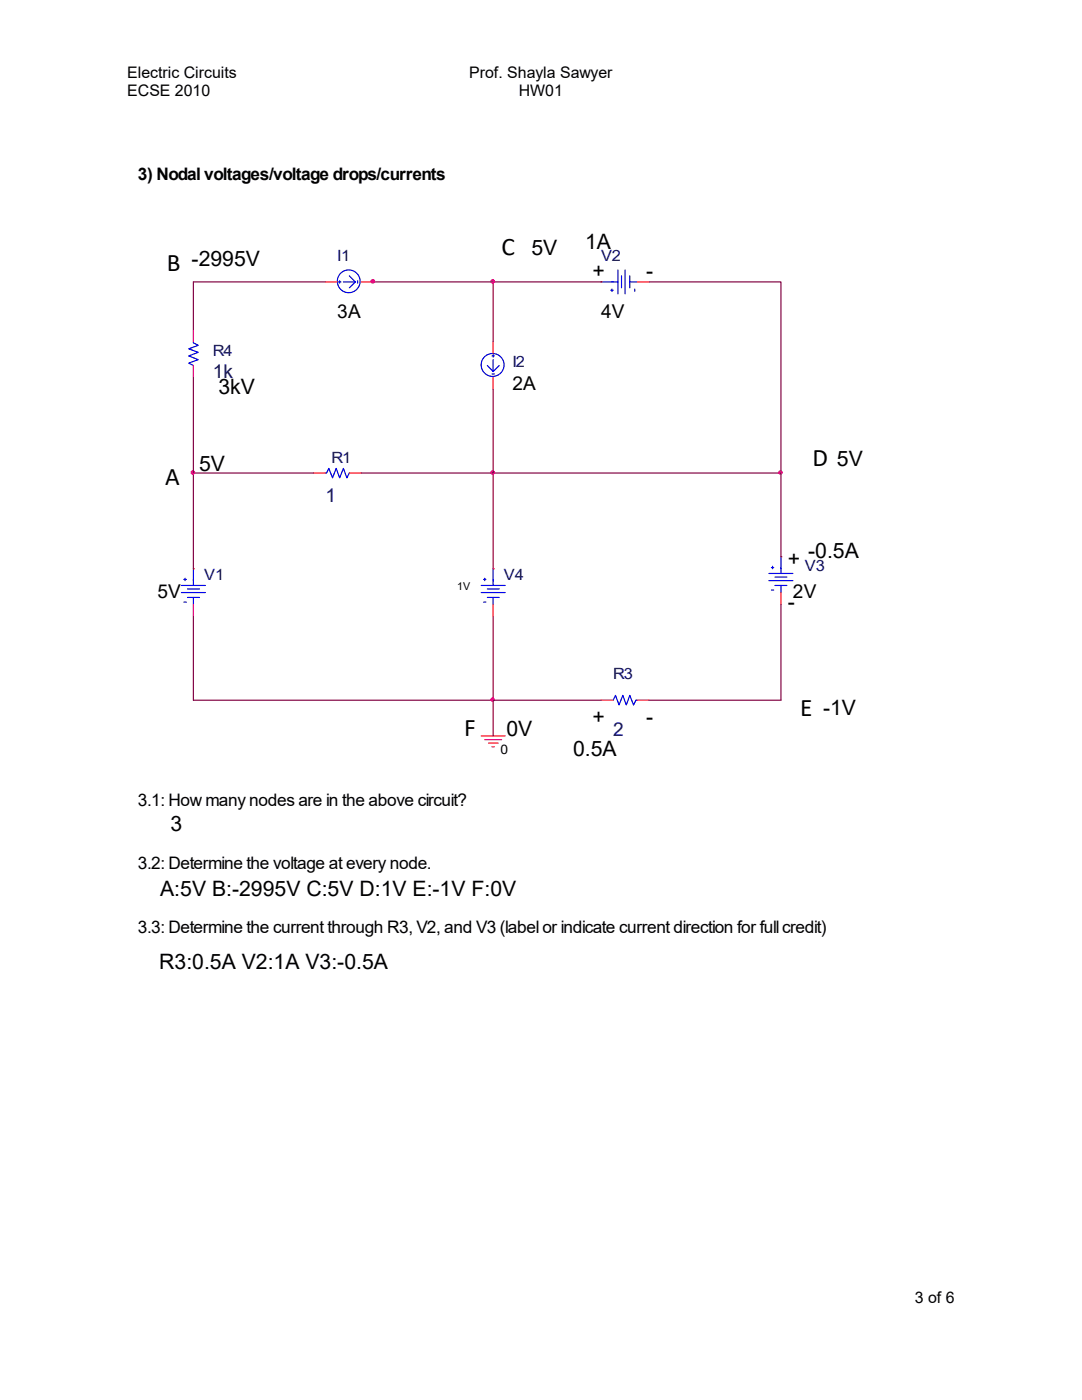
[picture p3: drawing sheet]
<svg xmlns="http://www.w3.org/2000/svg" width="216mm" height="279mm" viewBox="0 0 216 279" stroke-linecap="round" stroke-linejoin="round" font-family="sans-serif">
<path d="M29.9 44.5v108.4h139.4v-108.2h-139.7" fill="none" stroke="#fff" stroke-width=".79"/>
<g fill="none" stroke="#00f" stroke-width=".24">
<path d="M67.5 56.3h.6M67.8 56v.5M68.5 56.3h2.4l-1.2 1.1M69.7 55.1l1.2 1.2M71.4 56v.5M120 56.3h2.3M121.9 57.9h.4M122.1 56.3h1.2M122.1 57.7v.4M123.3 53.9v4.8M124 55.1v2.3M124.7 53.9v4.8"/>
<path d="M125.7 56.3h1.4M125.7 55.1v2.3M126.7 57.7v.4M38.6 68.2v.2l1 .5-1.9 .7 1.9 .7-1.9 .7 1.9 .8-1.9 .7 .9 .4M98.2 74.6h.4M98.2 71h.4M98.4 71.8v2.3l-1.2-1.2M98.4 70.8v.5M99.6 72.9l-1.2 1.2M64.9 94.4h.3l.4-.9 .8 1.9 .7-1.9 .7 1.9 .7-1.9 .7 1.9 .5-1M36.2 116.8h4.8M36.2 118.3h4.8"/>
<path d="M36.7 115.6h.5M36.9 115.4v.5M37.4 117.5h2.4M37.4 119.2h2.4M38.6 115.6v1.2M38.6 119.2v1.5M38.6 113.5v2.4M96 118.3h4.8M96 116.8h4.8M96.5 115.6h.5M96.7 115.4v.5M97.2 117.5h2.4"/>
<path d="M97.2 119.2h2.4M98.4 115.6v1.2M98.4 119.2v1.5M98.4 113.5v2.4M153.4 115.9h4.8M153.4 114.4h4.8M153.9 113.3h.5M153.9 117.8h.5M154.2 113v.5M154.6 115.2h2.4M154.6 116.8h2.4M155.8 113.3v1.1"/>
<path d="M155.8 116.8v1.5M155.8 111.1v2.4M36.7 120.2h.5M96.5 120.2h.5M122.3 139.7l.5-.9 .7 1.9 .8-1.9 .7 1.9 .7-1.9 .7 1.9 .5-1h.2"/>
<circle cx="69.6" cy="56.1" r="2.28"/>
<circle cx="98.3" cy="72.8" r="2.29"/>
</g>
<g fill="none" stroke="#f00" stroke-width=".24">
<path d="M64.9 56.3h2.4M72.1 56.3h2.4M120 56.3h.1M127.1 56.3h2.4M38.6 65.8v2.4M38.6 72.9v2.4M98.4 68.2v2.3M98.4 75.3v2.4M62.5 94.4h2.4M69.7 94.4h2.4M38.6 113.5h.1M98.4 113.5h.1"/>
<path d="M155.8 111.1h.1M155.8 118.3v2.4M38.6 120.7v2.3M98.4 120.7v2.3M120 139.7h2.3M127.1 139.7h2.4M96 146.9h4.8M96.7 147.6h3.4M97.5 148.3h1.9M98.2 149h.4"/>
</g>
<g fill="none" stroke="#800040" stroke-width=".24">
<path d="M64.9 56.3h-26.3v9.5M74.5 56.3h23.9M98.4 56.3h21.6M98.4 56.3v11.9M129.5 56.3h26.3v38.1M38.6 75.3v19.1M98.4 77.7v16.7M38.6 94.4v19.1M38.6 94.4h23.9M72.1 94.4h26.3M98.4 94.4h57.4M98.4 94.4v19.1"/>
<path d="M155.8 94.4v16.7M38.6 123v16.7h59.8M98.4 139.7h21.6M98.4 123v16.7M98.4 139.7v7.2M155.8 120.7v19h-26.3"/>
</g>
<g fill="#f0f" stroke="#f0f" stroke-width=".24">
<circle cx="155.7" cy="94.3" r=".36"/>
<circle cx="98.3" cy="94.3" r=".36"/>
<circle cx="38.5" cy="94.3" r=".36"/>
<circle cx="98.3" cy="139.6" r=".36"/>
<circle cx="98.3" cy="56.2" r=".36"/>
<circle cx="74.4" cy="56.2" r=".37"/>
</g>
<g font-size="5">
<text x="100.1" y="51">C</text>
<text x="33.3" y="54.1">B</text>
<text x="162.1" y="93.1">D</text>
<text x="32.9" y="96.9">A</text>
<text x="159.6" y="142.9">E</text>
<text x="92.6" y="147">F</text>
</g>
<g font-size="4.2">
<text x="38.2" y="53.2">-2995V</text>
<text x="106" y="51">5V</text>
<text x="116.7" y="49.7">1A</text>
<text x="118.2" y="55.6">+</text>
<text x="128.9" y="55.6">-</text>
<text x="43.6" y="78.7">3kV</text>
<text x="39.7" y="94">5V</text>
<text x="167" y="93.1">5V</text>
<text x="157.2" y="113">+</text>
<text x="161.3" y="111.4">-0.5A</text>
<text x="157.2" y="121.5">-</text>
<text x="164.2" y="142.8">-1V</text>
<text x="101" y="146.8">0V</text>
<text x="118.2" y="144.4">+</text>
<text x="128.9" y="144.4">-</text>
<text x="114.3" y="150.9">0.5A</text>
<text x="34" y="165.9">3</text>
<text x="32" y="178.8">A:5V B:-2995V C:5V D:1V E:-1V F:0V</text>
<text x="31.8" y="193.4">R3:0.5A V2:1A V3:-0.5A</text>
</g>
<g font-size="3.8">
<text x="67.3" y="63.5">3A</text>
<text x="120" y="63.5">4V</text>
<text x="102.3" y="77.8">2A</text>
<text x="31.4" y="119.3">5V</text>
<text x="158.2" y="119.3">2V</text>
</g>
<g font-size="3.8" fill="#000080">
<text x="42.4" y="75.4">1k</text>
<text x="64.9" y="100.2">1</text>
<text x="122.3" y="147">2</text>
</g>
<g font-size="3.4">
<text x="27.5" y="36">3) Nodal voltages/voltage drops/currents</text>
<text x="27.5" y="160.8">3.1: How many nodes are in the above circuit?</text>
<text x="27.5" y="173.5">3.2: Determine the voltage at every node.</text>
<text x="27.5" y="186.2">3.3: Determine the current through R3, V2, and V3 (label or indicate current direction for full credit)</text>
</g>
<g font-size="3.2">
<text x="25.4" y="15.6">Electric Circuits</text>
<text x="93.6" y="15.6">Prof. Shayla Sawyer</text>
<text x="25.4" y="19.1">ECSE 2010</text>
<text x="103.5" y="19.1">HW01</text>
<text x="182.5" y="260">3 of 6</text>
</g>
<g font-size="3.1" fill="#000080">
<text x="67.3" y="52.1">I1</text>
<text x="120" y="52.1">V2</text>
<text x="42.4" y="71">R4</text>
<text x="102.3" y="73.3">I2</text>
<text x="66.1" y="92.4">R1</text>
<text x="160.6" y="113.9">V3</text>
<text x="40.7" y="115.8">V1</text>
<text x="100.6" y="115.8">V4</text>
<text x="122.3" y="135.6">R3</text>
</g>
<text font-size="2.6" x="99.9" y="150.4">0</text>
<text font-size="2.2" x="91.2" y="117.8">1V</text>
</svg>
